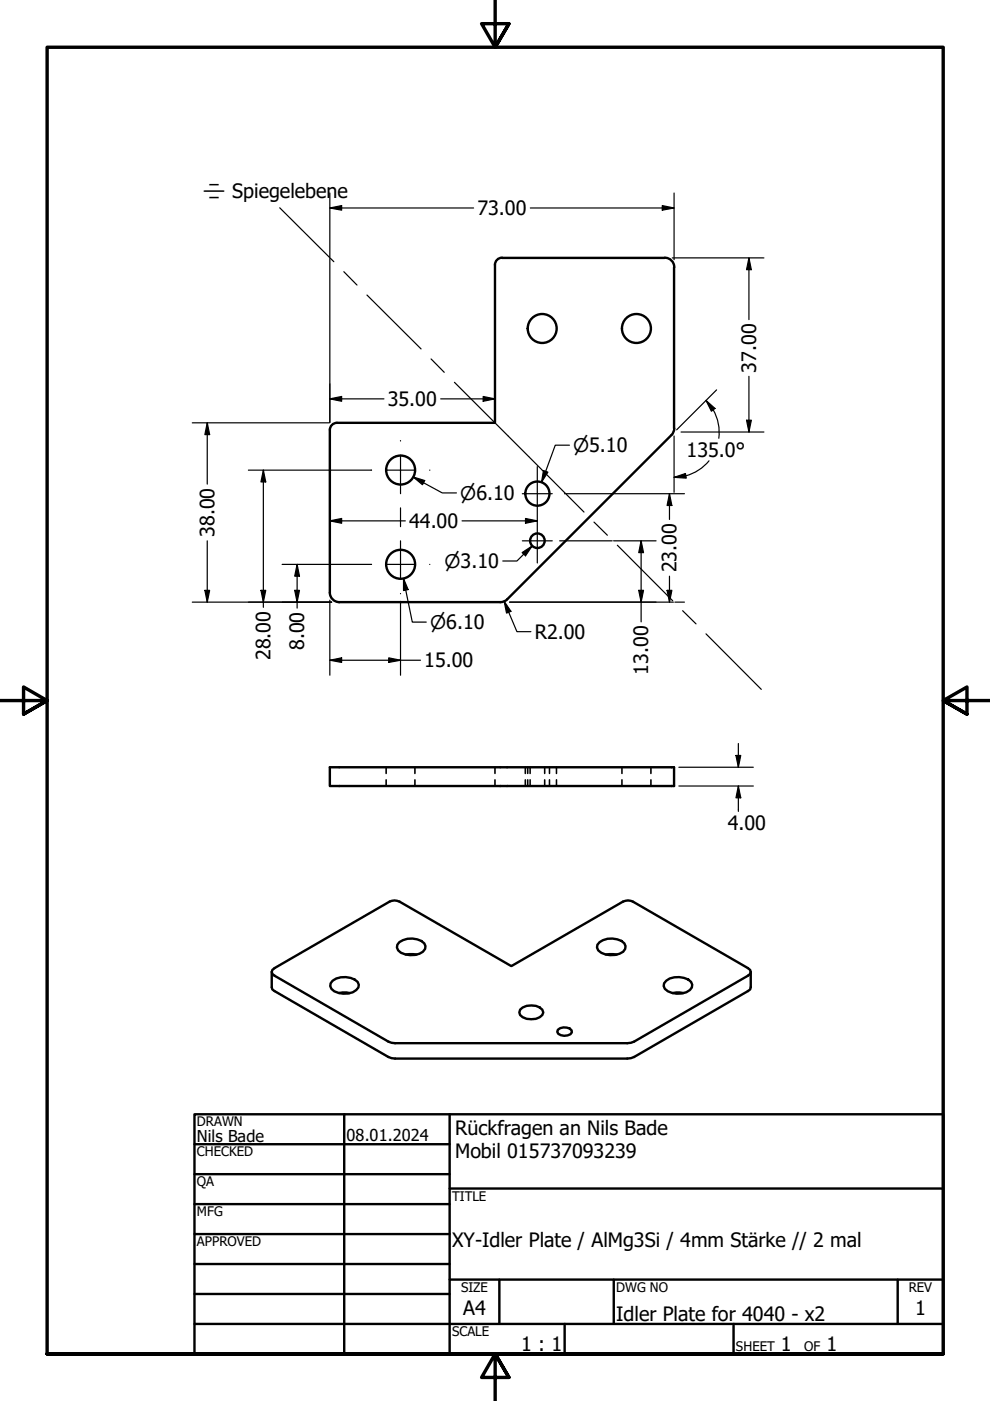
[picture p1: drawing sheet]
<svg xmlns="http://www.w3.org/2000/svg" width="210mm" height="297mm" viewBox="0 0 210 297" stroke-linecap="round" stroke-linejoin="round" font-family="sans-serif">
<!-- layer: Sichtbar (ANSI) -->
<g fill="none" stroke="#000" stroke-width=".51">
<path d="M104.9 56.2v33.4h-33.5M106.4 54.7h34.5M106.4 54.6a1.5 1.5 0 0 0-1.5 1.5M140.9 54.6a2.01 2.01 0 0 1 2.1 2M142.9 56.7v34.1M71.4 89.6a1.5 1.5 0 0 0-1.5 1.6v34.5a2.01 2.01 0 0 0 2 2h34.2M143 90.8l-.2 .8-.4 .6-34.9 34.9-.6 .4-.8 .2M69.9 162.7h73v4h-73zM84.7 199.8a4.4 4.4 0 0 1 5.3 .2l.2 .6a2.13 2.13 0 0 1-2.2 1.9 4.2 4.2 0 0 1-3.6-1l-.2-.6v-.6zM127.1 199.8a4.3 4.3 0 0 1 5.3 .2l.2 .6a2.04 2.04 0 0 1-2.2 1.9 4.2 4.2 0 0 1-3.6-1l-.2-.6 .1-.6zM57.6 206.1v3.2l.1 .5 .5 .3 24.1 14 1.5 .3h50l.7-.3 24.1-14 .4-.3 .2-.5v-3.2M57.7 205.6l24.9-14.4a2.33 2.33 0 0 1 2.1 0l23.7 13.6 23.7-13.6a2.33 2.33 0 0 1 2.1 0l24.4 14.1 .4 .3 .2 .5-.2 .4-.4 .4-24.1 13.9-.7 .3h-50.8l-.7-.3-24.1-13.9-.5-.4-.1-.4z"/>
<path d="M70.5 207.9a4.4 4.4 0 0 1 5.3 .3l.3 .6a2.21 2.21 0 0 1-2.3 1.8 4.2 4.2 0 0 1-3.5-.9l-.3-.6 .1-.6zM71.9 210.6l.7-.2 1.6 .2M86 202.4h2.3M110.3 214.1a3.5 3.5 0 0 1 4.7 0l.2 .6a2.28 2.28 0 0 1-2.6 1.4 2.2 2.2 0 0 1-2.5-1.4zM118.3 218.3a2.12 2.12 0 0 1 2.9 .2v.4a2.04 2.04 0 0 1-2.8 .3l-.2-.4zM128.5 202.4h2.3M141.3 207.9a4.3 4.3 0 0 1 5.2 .3l.3 .6a2.12 2.12 0 0 1-2.3 1.8 4.2 4.2 0 0 1-3.5-.9l-.3-.6 .1-.6zM142.6 210.6l.8-.2 1.5 .2"/>
<circle cx="115" cy="69.6" r="3.1"/>
<circle cx="134.9" cy="69.6" r="3.1"/>
<circle cx="84.9" cy="99.7" r="3.1"/>
<circle cx="84.9" cy="119.6" r="3.1"/>
<circle cx="113.9" cy="114.6" r="1.55"/>
<circle cx="113.9" cy="104.7" r="2.56"/>
</g>
<!-- layer: Verdeckt (ANSI) -->
<g fill="none" stroke="#000" stroke-width=".34">
<path d="M81.9 162.7v1.3M81.9 165.3v1.4M88 162.7v1.3M88 165.3v1.4M104.9 162.7v1.3M104.9 165.3v1.4M111.4 162.7v1.3M111.4 165.3v1.4M111.9 162.7v1.3M111.9 165.3v1.4M112.4 162.7v1.3M112.4 165.3v1.4"/>
<path d="M115.5 162.7v1.3M115.5 165.3v1.4M116.5 162.7v1.3M116.5 165.3v1.4M118 162.7v1.3M118 165.3v1.4M131.9 162.7v1.3M131.9 165.3v1.4M138 162.7v1.3M138 165.3v1.4"/>
</g>
<!-- layer: Border (ANSI) -->
<path d="M105 0v10l-2.9-5h5.8l-2.9 5 2.9-5M0 148.5h10l-5-2.8v5.7l5-2.9-5 2.9M210 148.5h-10l5-2.8v5.7l-5-2.9 5 2.9M10 287v-277h190v277h-190h190M107.9 292l-2.9-5 2.9 5h-5.8l2.9-5v10" fill="none" stroke="#000" stroke-width=".72"/>
<!-- layer: Titel (ANSI) -->
<g fill="none" stroke="#000" stroke-width=".51">
<path d="M41.2 236.2h158.8v50.8h-158.8zM73 236.2v50.8M95.3 236.2v50.8M41.2 242.6h54.1M41.2 248.9h54.1M41.2 255.3h54.1M95.3 252h104.7M41.2 261.6h54.1M41.2 268h54.1M41.2 274.3h54.1M95.3 271.3h104.7M105.9 271.3v9.4"/>
<path d="M130.1 271.3v9.4M190.3 271.3v9.4M41.2 280.7h158.8M119.7 280.7v6.3M155.5 280.7v6.3"/>
</g>
<g fill="none" stroke="#000" stroke-width=".25">
<path d="M69.9 44.1l2.5-.5v1zM69.9 40.9v13.6M69.9 54.8v34.8M69.9 44.1h30.5M112.4 44.1h30.5M140.4 43.6l2.5 .5-2.5 .5zM142.5 54.7h19.5M142.9 40.9v14.2M158.8 54.7l.5 2.5h-1zM158.8 54.7v13.1M158.8 79.8v11.8M40.8 89.6h29"/>
<path d="M43.9 89.6l.5 2.5h-1zM43.9 89.6v13M52.7 99.7h26M55.8 99.7l.5 2.5h-1zM55.8 99.7v29.1M69.9 84.6l2.5-.5v1zM69.9 84.6h11.5M93.4 84.6h11.5M102.4 84.1l2.5 .5-2.5 .5zM115.2 99.8l1 .3-1.4 2.2zM120.7 94.4h-3l-2.9 7.9M142.9 92.4v12"/>
<path d="M144.4 91.6h17.6M149.7 84.9l1.9 1.7-.8 .6zM149.7 84.9a9.6 9.6 0 0 1 2.8 6.5l-.1 1.5M150.3 97.7a9.5 9.5 0 0 1-4.9 3.2l-2.5 .3M151.9 82.7l-8.4 8.4M158.3 89.1h1l-.5 2.5zM43.9 114.7v13M59.8 119.7h18.9M63 119.7l.5 2.5h-1zM63 119.7v9.2M69.9 110.4l2.5-.5v1zM69.9 110.4h16"/>
<path d="M87.6 101.1l2.4 .8-.4 .9zM87.6 101.1l6.2 3.4h3M98 110.4h15.9M110.7 117.2l2.1-1.4-1.4 2zM111.4 109.9l2.5 .5-2.5 .5zM112.8 115.8l-3.2 3.1h-3M118.7 114.7h11.1M119.7 104.7h.1M120.1 104.7h25M130.1 114.7h9M135.9 114.7l.5 2.5h-1zM135.9 114.7v17.2"/>
<path d="M141.9 104.7l.6 2.5h-1.1zM141.9 104.7v5.4M142.9 101.2l2.4-.8 .2 1zM40.8 127.7h29.5M43.4 125.2h1l-.5 2.5zM55.3 125.2h1l-.5 2.5zM62.5 125.2h1l-.5 2.5zM69.9 140l2.5-.5v.9zM69.9 127.2v16M69.9 140h19.3M82.4 139.5l2.5 .5-2.5 .4zM84.9 127.5v15.7"/>
<path d="M85.6 122.7l.9 2.3-.9 .2zM85.6 122.7l1.8 9.2h3M106.9 127.5l1.4 2.1-.9 .4zM106.9 127.5l2.7 6.4h3M108 127.7h34.8M135.4 125.2h1l-.5 2.5zM141.4 125.2h1.1l-.6 2.5zM141.9 122.2v5.5M143.1 127.7h2M156.5 157.6v5.1M143.9 162.7h15.8M143.9 166.7h15.8"/>
<path d="M156 160.2h1.1l-.6 2.5zM156.5 166.7l.6 2.4h-1.1zM156.5 166.7v5.3"/>
</g>
<g fill="#000">
<path d="M69.9 44.1l2.5-.5v1z" fill-rule="evenodd"/>
<path d="M140.4 43.6l2.5 .5-2.5 .5z" fill-rule="evenodd"/>
<path d="M158.8 54.7l.5 2.5h-1z" fill-rule="evenodd"/>
<path d="M43.9 89.6l.5 2.5h-1z" fill-rule="evenodd"/>
<path d="M69.9 84.6l2.5-.5v1z" fill-rule="evenodd"/>
<path d="M102.4 84.1l2.5 .5-2.5 .5z" fill-rule="evenodd"/>
<path d="M115.2 99.8l1 .3-1.4 2.2z" fill-rule="evenodd"/>
<path d="M149.7 84.9l1.9 1.7-.8 .6z" fill-rule="evenodd"/>
<path d="M158.3 89.1h1l-.5 2.5z" fill-rule="evenodd"/>
<path d="M55.8 99.7l.5 2.5h-1z" fill-rule="evenodd"/>
<path d="M69.9 110.4l2.5-.5v1z" fill-rule="evenodd"/>
<path d="M87.6 101.1l2.4 .8-.4 .9z" fill-rule="evenodd"/>
<path d="M110.7 117.2l2.1-1.4-1.4 2z" fill-rule="evenodd"/>
<path d="M111.4 109.9l2.5 .5-2.5 .5z" fill-rule="evenodd"/>
<path d="M135.9 114.7l.5 2.5h-1z" fill-rule="evenodd"/>
<path d="M141.9 104.7l.6 2.5h-1.1z" fill-rule="evenodd"/>
<path d="M142.9 101.2l2.4-.8 .2 1z" fill-rule="evenodd"/>
<path d="M43.4 125.2h1l-.5 2.5z" fill-rule="evenodd"/>
<path d="M55.3 125.2h1l-.5 2.5z" fill-rule="evenodd"/>
<path d="M62.5 125.2h1l-.5 2.5z" fill-rule="evenodd"/>
<path d="M63 119.7l.5 2.5h-1z" fill-rule="evenodd"/>
<path d="M69.9 140l2.5-.5v.9z" fill-rule="evenodd"/>
<path d="M85.6 122.7l.9 2.3-.9 .2z" fill-rule="evenodd"/>
<path d="M106.9 127.5l1.4 2.1-.9 .4z" fill-rule="evenodd"/>
<path d="M135.4 125.2h1l-.5 2.5z" fill-rule="evenodd"/>
<path d="M141.4 125.2h1.1l-.6 2.5z" fill-rule="evenodd"/>
<path d="M82.4 139.5l2.5 .5-2.5 .4z" fill-rule="evenodd"/>
<path d="M156 160.2h1.1l-.6 2.5z" fill-rule="evenodd"/>
<path d="M156.5 166.7l.6 2.4h-1.1z" fill-rule="evenodd"/>
</g>
<!-- layer: Mittellinie (ISO) -->
<path d="M59.3 44.1l11.5 11.4M72.9 57.6l2.8 2.8M77.8 62.6l11.5 11.4M91.4 76.1l2.8 2.8M96.4 81.1l27.4 27.5M125.9 110.7l2.9 2.8M130.9 115.6l11.7 11.8M144.7 129.5l2.9 2.8M149.7 134.4l11.7 11.8" fill="none" stroke="#000" stroke-width=".25"/>
<!-- layer: Mittelpunktmarkierung (ANSI) -->
<path d="M78.7 99.7h.1M81.7 99.7h6.4M91.1 99.7h.1M78.7 119.7h.1M81.7 119.7h6.4M91.1 119.7h.1M110.7 104.7h6.4M110.7 114.7h6.4" fill="none" stroke="#000" stroke-width=".25"/>
<!-- layer: Mittellinie (ANSI) -->
<path d="M84.9 93.4v.1M84.9 96.5v8.2M113.9 98.9v20.5M84.9 107.7v4M84.9 114.7v8.1M84.9 125.8v.1" fill="none" stroke="#000" stroke-width=".25"/>
<g font-size="4.2">
<text x="101.2" y="45.6">73.00</text>
<text x="160.3" y="79" transform="rotate(-90 160.3 79)">37.00</text>
<text x="82.2" y="86.1">35.00</text>
<text x="145.5" y="96.8">135.0°</text>
<text x="45.5" y="113.9" transform="rotate(-90 45.5 113.9)">38.00</text>
<text x="86.7" y="112">44.00</text>
<text x="143.5" y="121.4" transform="rotate(-90 143.5 121.4)">23.00</text>
<text x="64.5" y="137.9" transform="rotate(-90 64.5 137.9)">8.00</text>
<text x="113.4" y="135.5">R2.00</text>
<text x="57.4" y="140" transform="rotate(-90 57.4 140)">28.00</text>
<text x="90" y="141.5">15.00</text>
<text x="137.5" y="143.1" transform="rotate(-90 137.5 143.1)">13.00</text>
<text x="154.3" y="176">4.00</text>
<text x="96.5" y="240.6">Rückfragen an Nils Bade</text>
<text x="96.5" y="245.6">Mobil 015737093239</text>
<text x="95.8" y="264.3">XY-Idler Plate / AlMg3Si / 4mm Stärke // 2 mal</text>
<text x="98.2" y="278.8">A4</text>
<text x="130.6" y="280.1">Idler Plate for 4040 - x2</text>
<text x="194" y="278.8">1</text>
<text x="110.5" y="286.5">1 : 1</text>
<text x="165.6" y="286.5">1</text>
<text x="175.2" y="286.5">1</text>
</g>
<g font-size="4">
<text x="43" y="41.9">⌯ Spiegelebene</text>
<text x="121.5" y="95.9">⌀5.10</text>
<text x="97.6" y="106">⌀6.10</text>
<text x="94.2" y="120.4">⌀3.10</text>
<text x="91.2" y="133.4">⌀6.10</text>
</g>
<g font-size="3.5">
<text x="41.7" y="242">Nils Bade</text>
<text x="73.5" y="242">08.01.2024</text>
</g>
<g font-size="2.8">
<text x="41.7" y="238.8">DRAWN</text>
<text x="41.7" y="245.2">CHECKED</text>
<text x="41.7" y="251.5">QA</text>
<text x="41.7" y="257.9">MFG</text>
<text x="95.8" y="254.5">TITLE</text>
<text x="41.7" y="264.2">APPROVED</text>
<text x="97.7" y="273.9">SIZE</text>
<text x="130.6" y="273.9">DWG NO</text>
<text x="192.7" y="273.8">REV</text>
<text x="95.8" y="283.3">SCALE</text>
<text x="156" y="286.5">SHEET</text>
<text x="170.5" y="286.5">OF</text>
</g>
</svg>
